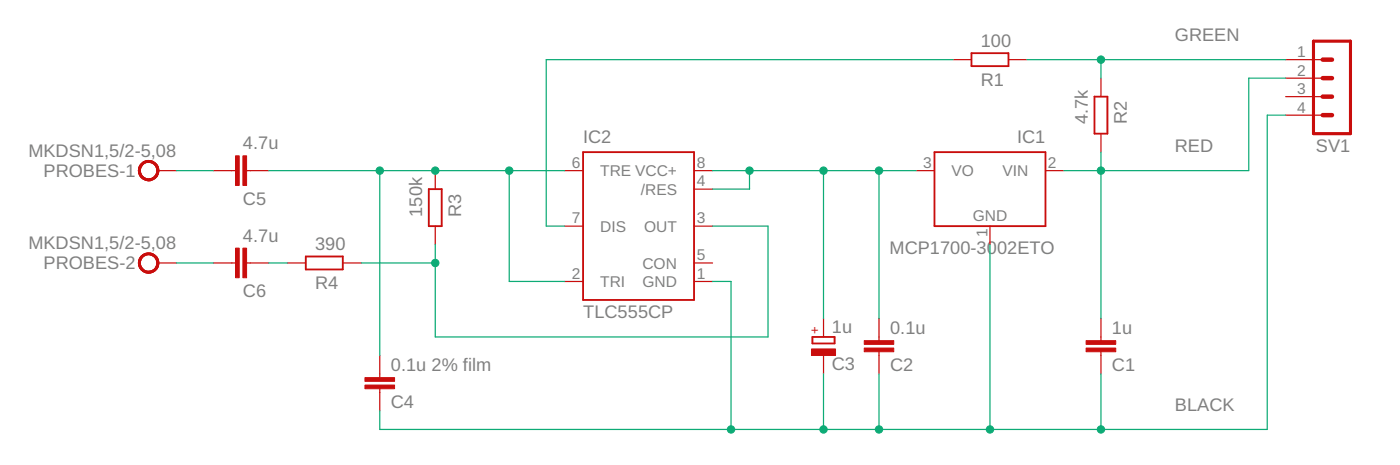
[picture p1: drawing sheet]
<svg xmlns="http://www.w3.org/2000/svg" width="192mm" height="64mm" viewBox="0 0 192 64" stroke-linecap="round" stroke-linejoin="round" font-family="sans-serif">
<path d="M133.4 7.3h5.1v1.8h-5.1zM150.3 13.3h1.8v5.1h-1.8zM42 35.2h5.1v1.8h-5.1zM58.9 26h1.8v5.1h-1.8zM80.1 20.9h15.2v20.3h-15.2zM128.3 20.9h15.3v10.2h-15.3zM111.6 46.3h3v.9h-3z" fill="none" stroke="#c90d0c" stroke-width=".25"/>
<g fill="none" stroke="#c90d0c" stroke-width=".17">
<path d="M130.9 8.2h2.5M138.5 8.2h2.5M151.2 10.7v2.6M151.2 18.4v2.5M176.6 8.2h5.1M176.6 10.7h5.1M176.6 13.3h5.1M176.6 15.8h5.1M21.7 36.1h2.5M21.7 23.4h2.5M29.3 36.1h3M29.3 23.4h3"/>
<path d="M33.9 36.1h3M33.9 23.4h3M39.5 36.1h2.5M47.1 36.1h2.5M59.8 23.4v2.6M59.8 31.1v2.5M77.5 23.4h2.6M77.5 31.1h2.6M77.5 38.7h2.6M95.3 36.1h2.6M95.3 23.4h2.6M95.3 31.1h2.6"/>
<path d="M95.3 38.7h2.6M95.3 26h2.6M125.8 23.4h2.5M136 31.1v2.5M143.6 23.4h2.5M52.2 48.8v3.1M52.2 53.4v3M113.1 43.7v2.6M113.1 48.8v2.6M120.7 43.7v3.1M120.7 48.3v3.1M151.2 43.7v3.1"/>
<path d="M151.2 48.3v3.1"/>
</g>
<path d="M180.4 5.7h5.1v12.7h-5.1z" fill="none" stroke="#c90d0c" stroke-width=".42"/>
<path d="M181.7 13.3h1.2M181.7 10.7h1.2M181.7 8.2h1.2M181.7 15.8h1.2" fill="none" stroke="#c90d0c" stroke-width=".61"/>
<g fill="#c90d0c" stroke="#c90d0c" stroke-width=".14">
<path d="M33.4 34.1h.5v4h-.5z"/>
<path d="M32.3 34.1h.6v4h-.6z"/>
<path d="M33.4 21.4h.5v4.1h-.5z"/>
<path d="M32.3 21.4h.6v4.1h-.6z"/>
<path d="M118.7 46.8h4v.5h-4z"/>
<path d="M118.7 47.8h4v.5h-4z"/>
<path d="M149.2 46.8h4v.5h-4z"/>
<path d="M149.2 47.8h4v.5h-4z"/>
<path d="M50.1 52.9h4.1v.5h-4.1z"/>
<path d="M50.1 51.9h4.1v.5h-4.1z"/>
<path d="M111.4 47.9h3.3v.9h-3.3z"/>
</g>
<g fill="#c90d0c" stroke="#c90d0c" stroke-width=".14">
<path d="M19.4 22.5a1.4 1.4 0 0 1 2.2 .2 1.4 1.4 0 0 1-.8 2.1 1.4 1.4 0 0 1-1.8-1.4h.3a1.15 1.15 0 0 1 1.6-1.1 1.15 1.15 0 0 1 .3 2 1.15 1.15 0 0 1-1.9-.6v-.3h-.3l.2-.6z" fill-rule="evenodd"/>
<path d="M19.4 22.5a1.4 1.4 0 0 1 2.2 .2 1.4 1.4 0 0 1-.8 2.1 1.4 1.4 0 0 1-1.8-1.4h.3a1.15 1.15 0 0 1 1.6-1.1 1.15 1.15 0 0 1 .3 2 1.15 1.15 0 0 1-1.9-.6v-.3h-.3l.2-.6z" fill-rule="evenodd"/>
<path d="M19.4 22.5a1.4 1.4 0 0 1 2.2 .2 1.4 1.4 0 0 1-.8 2.1 1.4 1.4 0 0 1-1.8-1.4h.3a1.15 1.15 0 0 1 1.6-1.1 1.15 1.15 0 0 1 .3 2 1.15 1.15 0 0 1-1.9-.6v-.3h-.3l.2-.6z" fill-rule="evenodd"/>
<path d="M19.4 35.2a1.4 1.4 0 0 1 2.2 .2 1.4 1.4 0 0 1-.8 2.1 1.4 1.4 0 0 1-1.8-1.4h.3a1.15 1.15 0 0 1 1.6-1 1.15 1.15 0 0 1 .3 1.9 1.15 1.15 0 0 1-1.9-.6v-.3h-.3l.2-.6z" fill-rule="evenodd"/>
<path d="M19.4 35.2a1.4 1.4 0 0 1 2.2 .2 1.4 1.4 0 0 1-.8 2.1 1.4 1.4 0 0 1-1.8-1.4h.3a1.15 1.15 0 0 1 1.6-1 1.15 1.15 0 0 1 .3 1.9 1.15 1.15 0 0 1-1.9-.6v-.3h-.3l.2-.6z" fill-rule="evenodd"/>
<path d="M19.4 35.2a1.4 1.4 0 0 1 2.2 .2 1.4 1.4 0 0 1-.8 2.1 1.4 1.4 0 0 1-1.8-1.4h.3a1.15 1.15 0 0 1 1.6-1 1.15 1.15 0 0 1 .3 1.9 1.15 1.15 0 0 1-1.9-.6v-.3h-.3l.2-.6z" fill-rule="evenodd"/>
</g>
<g fill="none" stroke="#0dab76" stroke-width=".17">
<path d="M130.9 8.2h-55.9v22.9h2.5M141 8.2h35.6M151.2 8.2v2.5M176.6 10.7h-5.1v12.7h-25.4M176.6 15.8h-2.6v43.2h-121.8v-2.6M24.2 23.4h5.1M24.2 36.1h5.1M36.9 23.4h40.6M36.9 36.1h2.6M49.6 36.1h10.2M52.2 23.4v25.4M69.9 23.4v15.3h7.6"/>
<path d="M97.9 23.4h27.9M97.9 38.7h2.5v20.3M97.9 31.1h7.6v15.2h-45.7v-12.7M102.9 23.4v2.6h-5M113.1 23.4v20.3M120.7 23.4v20.3M136 33.6v25.4M151.2 20.9v22.8M113.1 51.4v7.6M120.7 51.4v7.6M151.2 51.4v7.6"/>
</g>
<g fill="#0dab76" stroke="#0dab76" stroke-width=".14">
<circle cx="59.8" cy="23.4" r=".51"/>
<circle cx="69.9" cy="23.4" r=".51"/>
<circle cx="52.2" cy="23.4" r=".51"/>
<circle cx="120.7" cy="59" r=".51"/>
<circle cx="136" cy="59" r=".51"/>
<circle cx="100.4" cy="59" r=".51"/>
<circle cx="151.2" cy="59" r=".51"/>
<circle cx="113.1" cy="59" r=".51"/>
<circle cx="151.2" cy="23.4" r=".51"/>
<circle cx="59.8" cy="36.1" r=".51"/>
<circle cx="151.2" cy="8.2" r=".51"/>
<circle cx="102.9" cy="23.4" r=".51"/>
<circle cx="113.1" cy="23.4" r=".51"/>
<circle cx="120.7" cy="23.4" r=".51"/>
</g>
<g font-size="2.5" fill="#808080">
<text x="161.3" y="5.7">GREEN</text>
<text x="134.7" y="6.4">100</text>
<text x="134.7" y="11.8">R1</text>
<text x="149.4" y="17.1" transform="rotate(-90 149.4 17.1)">4.7k</text>
<text x="154.8" y="17.1" transform="rotate(-90 154.8 17.1)">R2</text>
<text x="3.9" y="21.5">MKDSN1,5/2-5,08</text>
<text x="33.4" y="20.5">4.7u</text>
<text x="80.1" y="19.6">IC2</text>
<text x="139.7" y="19.6">IC1</text>
<text x="161.3" y="20.9">RED</text>
<text x="180.7" y="20.9">SV1</text>
<text x="6" y="24.3">PROBES-1</text>
<text x="33.4" y="28.1">C5</text>
<text x="58" y="29.8" transform="rotate(-90 58 29.8)">150k</text>
<text x="63.3" y="29.8" transform="rotate(-90 63.3 29.8)">R3</text>
<text x="3.9" y="34.2">MKDSN1,5/2-5,08</text>
<text x="33.4" y="33.2">4.7u</text>
<text x="43.3" y="34.3">390</text>
<text x="122.2" y="34.8">MCP1700-3002ETO</text>
<text x="6" y="37">PROBES-2</text>
<text x="33.4" y="40.8">C6</text>
<text x="43.3" y="39.7">R4</text>
<text x="80.1" y="43.7">TLC555CP</text>
<text x="114.2" y="45.8">1u</text>
<text x="122.2" y="45.9">0.1u</text>
<text x="152.7" y="45.9">1u</text>
<text x="53.7" y="51">0.1u 2% film</text>
<text x="114.2" y="50.9">C3</text>
<text x="122.2" y="51">C2</text>
<text x="152.7" y="51">C1</text>
<text x="53.7" y="56">C4</text>
<text x="161.3" y="56.4">BLACK</text>
</g>
<g font-size="2.1" fill="#808080">
<text x="178.1" y="7.8">1</text>
<text x="178.1" y="10.4">2</text>
<text x="178.1" y="12.9">3</text>
<text x="178.1" y="15.5">4</text>
<text x="78.5" y="23.1">6</text>
<text x="95.7" y="23.1">8</text>
<text x="126.8" y="23.1">3</text>
<text x="143.9" y="23.1">2</text>
<text x="82.4" y="24.2">TRE VCC+</text>
<text x="88" y="26.7">/RES</text>
<text x="95.7" y="25.6">4</text>
<text x="130.7" y="24.2">VO</text>
<text x="137.7" y="24.2">VIN</text>
<text x="78.5" y="30.7">7</text>
<text x="82.4" y="31.8">DIS</text>
<text x="88.5" y="31.8">OUT</text>
<text x="95.7" y="30.7">3</text>
<text x="95.7" y="35.8">5</text>
<text x="133.6" y="30.3">GND</text>
<text x="135.6" y="32.6" transform="rotate(-90 135.6 32.6)">1</text>
<text x="78.5" y="38.3">2</text>
<text x="82.4" y="39.4">TRI</text>
<text x="88.2" y="39.4">GND</text>
<text x="88.2" y="36.9">CON</text>
<text x="95.7" y="38.3">1</text>
</g>
<text font-size="1.8" fill="#c90d0c" x="112.5" y="45.9" transform="rotate(-90 112.5 45.9)">+</text>
</svg>
